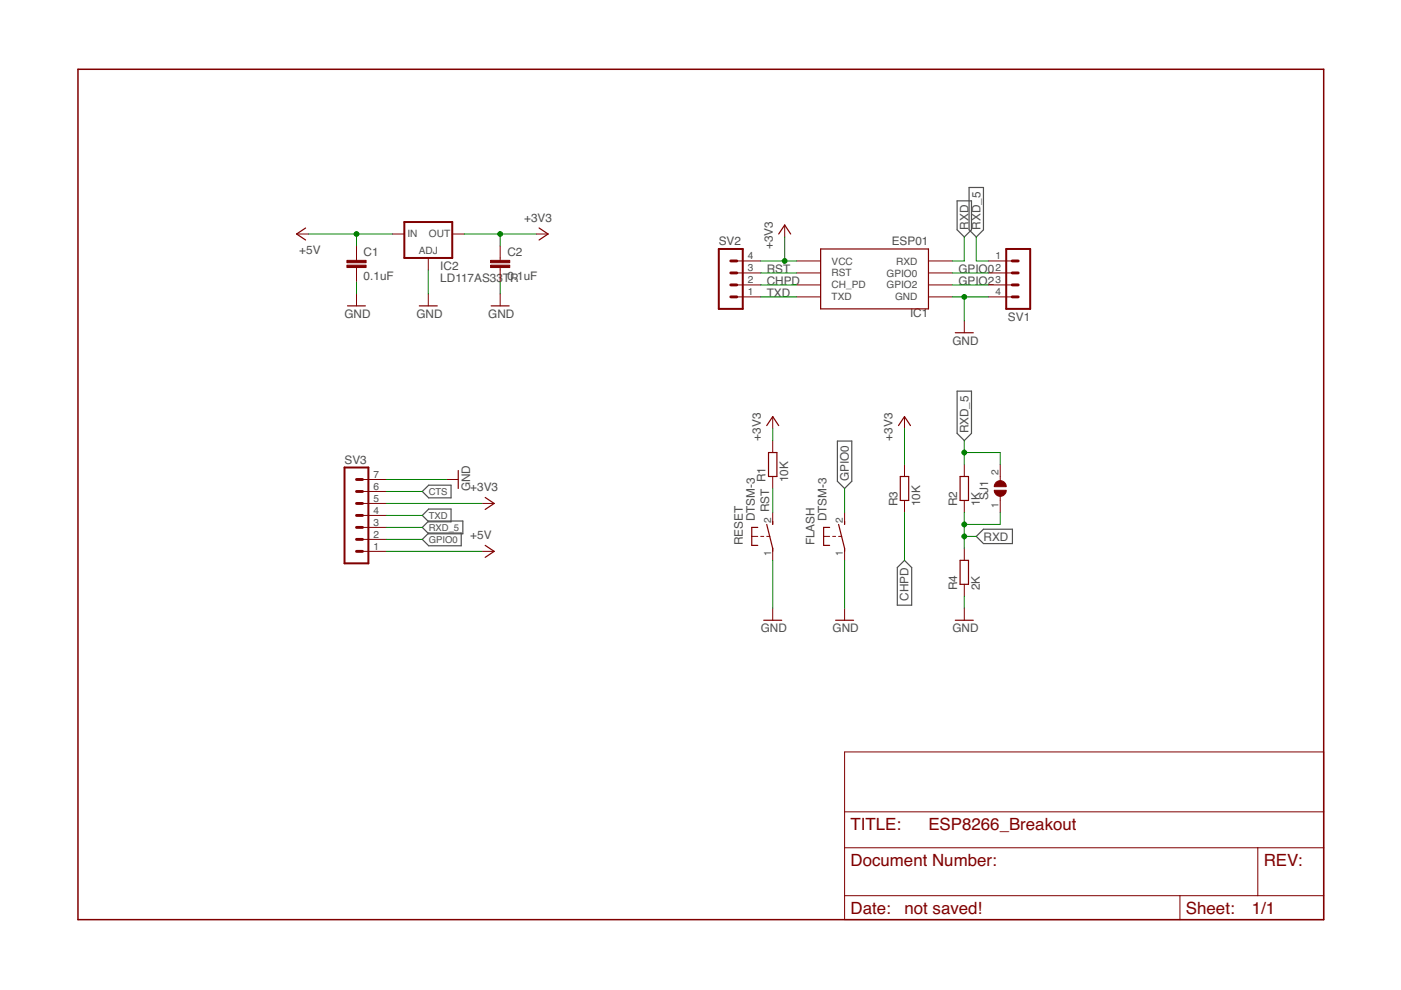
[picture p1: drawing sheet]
<svg xmlns="http://www.w3.org/2000/svg" width="297mm" height="210mm" viewBox="0 0 297 210" stroke-linecap="round" stroke-linejoin="round" font-family="sans-serif">
<path d="M205.5 39.8h3v8.9l-1.5 1.5-1.5-1.5zM202.9 42.6h3.1v6.1l-1.6 1.5-1.5-1.5zM177.5 93.5h3.1v8.5l-1.5 1.6-1.6-1.6zM202.9 82.9h3.1v9l-1.6 1.5-1.5-1.5zM89.5 114.4l1.4-1.4h6.9v2.7h-6.9zM89.5 109.3l1.4-1.4h4.7v2.7h-4.7zM89.5 104.2l1.4-1.3h4.7v2.7h-4.7zM89.5 111.8l1.4-1.3h7.2v2.7h-7.2zM191.8 118.8l1.5 1.5v8h-3.1v-8zM207 113.7l1.5-1.5h6.2v3.1h-6.2z" fill="none" stroke="#505050" stroke-width=".25"/>
<g fill="none" stroke="#800000" stroke-width=".25">
<path d="M64.8 48.3l-1.9 1.3 1.9 1.3M114.3 48.3l1.9 1.3-1.9 1.3M165.1 49.6l1.3-1.9 1.2 1.9M174 52.8h22.8v12.7h-22.8zM73.7 64.9h3.8M88.9 64.9h3.8M104.1 64.9h3.8M202.5 70.5h3.9M97.2 99.8v3.8M162.6 90.2l1.2-1.9 1.3 1.9M162.9 95.9h1.8v5.1h-1.8zM190.5 90.2l1.3-1.9 1.2 1.9"/>
<path d="M102.9 105.5l1.9 1.2-1.9 1.3M102.9 115.6l1.9 1.3-1.9 1.3M160.7 111.8h-1.3v3.8h1.3M162.6 111.2l1.2 5.1v.6M163.8 110.6v.6M175.9 111.8h-1.3v3.8h1.3M177.8 111.2l1.3 5.1v.6M179.1 110.6v.6M190.9 101h1.8v5.1h-1.8zM203.6 101h1.7v5.1h-1.7zM203.6 118.8h1.7v5.1h-1.7zM161.9 131.5h3.8"/>
<path d="M177.2 131.5h3.8M202.5 131.5h3.9"/>
</g>
<g fill="none" stroke="#800000" stroke-width=".21">
<path d="M62.9 49.6h2.5M75.6 52.2v3M75.6 56.7v3.1M83.2 49.6h2.5M90.8 54.7v2.5M95.9 49.6h2.5M106 52.2v3M106 56.7v3.1M113.7 49.6h2.5M156.2 57.9h5.1M156.2 55.3h5.1M166.4 47.7v2.5"/>
<path d="M168.9 57.9h5.1M168.9 55.3h5.1M196.8 57.9h5.1M196.8 55.3h5.1M209.5 57.9h5.1M209.5 55.3h5.1M75.6 62.3v2.6M90.8 62.3v2.6M106 62.3v2.6M156.2 62.9h5.1M156.2 60.4h5.1M168.9 62.9h5.1"/>
<path d="M168.9 60.4h5.1M196.8 62.9h5.1M196.8 60.4h5.1M204.4 68v2.5M209.5 62.9h5.1M209.5 60.4h5.1M163.8 88.3v2.6M163.8 93.4v2.5M191.8 88.3v2.6M191.8 98.5v2.5M204.4 98.5v2.5M212.1 98.5v3.4"/>
<path d="M76.9 101.7h5M76.9 106.7h5M76.9 116.9h5M76.9 114.4h5M76.9 111.8h5M76.9 109.3h5M76.9 104.2h5M94.6 101.7h2.6M102.2 106.7h2.6M102.2 116.9h2.6M159.4 113.7h1.3M161.3 113.7h.6"/>
<path d="M162.6 113.7h.6M163.8 101v2.6M163.8 108.6v2.6M163.8 116.3v2.5M174.6 113.7h1.3M176.5 113.7h.7M177.8 113.7h.6M179.1 108.6v2.6M179.1 116.3v2.5M191.8 106.1v2.5M204.4 106.1v2.5M204.4 116.3v2.5"/>
<path d="M212.1 105.2v3.4M163.8 129v2.5M179.1 129v2.5M204.4 123.9v2.5M204.4 129v2.5M179.1 159.4h101.5v35.6h-101.5zM179.1 179.7h101.5M179.1 172.1h101.5M266.7 179.7v10.2M179.1 189.9h101.5M250.2 189.9v5.1"/>
</g>
<path d="M16.5 14.7h264.1v180.3h-264.1z" fill="none" stroke="#800000" stroke-width=".32"/>
<path d="M85.7 47.1h10.2v7.6h-10.2zM152.4 52.8h5.1v12.7h-5.1zM213.3 52.8h5.1v12.7h-5.1zM73 99.1h5.1v20.3h-5.1z" fill="none" stroke="#800000" stroke-width=".42"/>
<g fill="none" stroke="#800000" stroke-width=".61">
<path d="M154.9 57.9h1.3M154.9 55.3h1.3M214.6 57.9h1.3M214.6 55.3h1.3M154.9 60.4h1.3M154.9 62.9h1.3M214.6 60.4h1.3M214.6 62.9h1.3M75.6 111.8h1.3M75.6 114.4h1.3M75.6 116.9h1.3M75.6 106.7h1.3"/>
<path d="M75.6 109.3h1.3M75.6 101.7h1.3M75.6 104.2h1.3"/>
</g>
<g fill="#800000" stroke="#800000" stroke-width=".21">
<path d="M73.6 56.2h4v.5h-4z"/>
<path d="M73.6 55.2h4v.5h-4z"/>
<path d="M104 56.2h4.1v.5h-4.1z"/>
<path d="M104 55.2h4.1v.5h-4.1z"/>
</g>
<g fill="#800000" stroke="#800000" stroke-width=".21">
<path d="M211.2 102.2a1.27 1.27 0 0 1 1.4-.2 1.27 1.27 0 0 1 .7 1.2h-2.5z" fill-rule="evenodd"/>
<path d="M210.8 103.9h2.5a1.27 1.27 0 0 1-1.2 1.3 1.27 1.27 0 0 1-1.3-1.3z" fill-rule="evenodd"/>
</g>
<g fill="none" stroke="#008000" stroke-width=".21">
<path d="M65.4 49.6h17.8M75.6 49.6v2.6M75.6 59.8v2.5M90.8 57.2v5.1M98.4 49.6h15.3M106 49.6v2.6M106 59.8v2.5M161.3 55.3h7.6M161.3 57.9h7.6M166.4 50.2v5.1M201.9 57.9h7.6M204.4 50.2v5.1h-2.5"/>
<path d="M207 50.2v5.1h2.5M161.3 62.9h7.6M161.3 60.4h7.6M201.9 62.9h7.6M201.9 60.4h7.6M204.4 62.9v5.1M163.8 90.9v2.5M191.8 90.9v7.6M204.4 93.4v5.1M204.4 95.9h7.7v2.6M81.9 101.7h12.7M81.9 106.7h20.3"/>
<path d="M81.9 116.9h20.3M81.9 114.4h7.6M81.9 109.3h7.6M81.9 111.8h7.6M81.9 104.2h7.6M163.8 103.6v5M163.8 118.8v10.2M179.1 103.6v5M179.1 118.8v10.2M191.8 108.6v10.2M204.4 108.6v7.7M204.4 113.7h2.6"/>
<path d="M212.1 108.6v2.6h-7.7M204.4 126.4v2.6"/>
</g>
<g fill="#008000" stroke="#008000" stroke-width=".21">
<circle cx="204.4" cy="62.9" r=".51"/>
<circle cx="106" cy="49.6" r=".51"/>
<circle cx="166.4" cy="55.3" r=".51"/>
<circle cx="75.6" cy="49.6" r=".51"/>
<circle cx="204.4" cy="113.7" r=".51"/>
<circle cx="204.4" cy="111.2" r=".51"/>
<circle cx="204.4" cy="95.9" r=".51"/>
</g>
<g font-size="3.6" fill="#800000">
<text x="180.3" y="175.9">TITLE:</text>
<text x="196.8" y="175.9">ESP8266_Breakout</text>
<text x="180.3" y="183.6">Document Number:</text>
<text x="267.9" y="183.6">REV:</text>
<text x="180.3" y="193.7">Date:</text>
<text x="191.8" y="193.7">not saved!</text>
<text x="251.4" y="193.7">Sheet:</text>
<text x="265.4" y="193.7">1/1</text>
</g>
<g font-size="2.5" fill="#505050">
<text x="111.1" y="47.1">+3V3</text>
<text x="63.4" y="53.9">+5V</text>
<text x="152.4" y="52">SV2</text>
<text x="163.8" y="52.8" transform="rotate(-90 163.8 52.8)">+3V3</text>
<text x="189.1" y="52">ESP01</text>
<text x="205.3" y="48.7" transform="rotate(-90 205.3 48.7)">RXD</text>
<text x="207.9" y="48.7" transform="rotate(-90 207.9 48.7)">RXD_5</text>
<text x="77.1" y="59.4">0.1uF</text>
<text x="77.1" y="54.3">C1</text>
<text x="93.4" y="59.8">LD117AS33</text>
<text x="93.4" y="57.2">IC2</text>
<text x="106.6" y="59.8">T0R.1uF</text>
<text x="107.6" y="54.3">C2</text>
<text x="162.6" y="57.9">RST</text>
<text x="203.2" y="57.9">GPIO0</text>
<text x="162.6" y="62.9">TXD</text>
<text x="162.6" y="60.4">CHPD</text>
<text x="203.2" y="60.4">GPIO2</text>
<text x="73" y="67.4">GND</text>
<text x="88.3" y="67.4">GND</text>
<text x="103.5" y="67.4">GND</text>
<text x="192.9" y="67.3">IC1</text>
<text x="213.7" y="68">SV1</text>
<text x="201.9" y="73.1">GND</text>
<text x="161.3" y="93.4" transform="rotate(-90 161.3 93.4)">+3V3</text>
<text x="189.2" y="93.4" transform="rotate(-90 189.2 93.4)">+3V3</text>
<text x="205.3" y="91.9" transform="rotate(-90 205.3 91.9)">RXD_5</text>
<text x="73" y="98.4">SV3</text>
<text x="99.7" y="104.2" transform="rotate(-90 99.7 104.2)">GND</text>
<text x="99.7" y="104.2">+3V3</text>
<text x="162.3" y="102.3" transform="rotate(-90 162.3 102.3)">R1</text>
<text x="167.1" y="102.3" transform="rotate(-90 167.1 102.3)">10K</text>
<text x="180" y="102" transform="rotate(-90 180 102)">GPIO0</text>
<text x="190.3" y="107.4" transform="rotate(-90 190.3 107.4)">R3</text>
<text x="195.1" y="107.4" transform="rotate(-90 195.1 107.4)">10K</text>
<text x="203" y="107.4" transform="rotate(-90 203 107.4)">R2</text>
<text x="207.8" y="107.4" transform="rotate(-90 207.8 107.4)">1K</text>
<text x="209.5" y="106.1" transform="rotate(-90 209.5 106.1)">SJ1</text>
<text x="160" y="110.6" transform="rotate(-90 160 110.6)">DTSM-3</text>
<text x="163.1" y="108.6" transform="rotate(-90 163.1 108.6)">RST</text>
<text x="175.3" y="110.6" transform="rotate(-90 175.3 110.6)">DTSM-3</text>
<text x="99.7" y="114.4">+5V</text>
<text x="157.5" y="115.6" transform="rotate(-90 157.5 115.6)">RESET</text>
<text x="172.7" y="115.6" transform="rotate(-90 172.7 115.6)">FLASH</text>
<text x="208.5" y="114.6">RXD</text>
<text x="203" y="125.2" transform="rotate(-90 203 125.2)">R4</text>
<text x="207.8" y="125.2" transform="rotate(-90 207.8 125.2)">2K</text>
<text x="192.6" y="127.4" transform="rotate(-90 192.6 127.4)">CHPD</text>
<text x="161.3" y="134">GND</text>
<text x="176.5" y="134">GND</text>
<text x="201.9" y="134">GND</text>
</g>
<g font-size="2.1" fill="#505050">
<text x="86.4" y="50.2">IN</text>
<text x="88.8" y="53.9">ADJ</text>
<text x="90.9" y="50.2">OUT</text>
<text x="158.5" y="57.5">3</text>
<text x="158.5" y="55">4</text>
<text x="176.3" y="58.6">RST</text>
<text x="176.3" y="56.1">VCC</text>
<text x="188" y="58.6">GPIO0</text>
<text x="190" y="56.1">RXD</text>
<text x="211.1" y="55">1</text>
<text x="211.1" y="57.5">2</text>
<text x="158.5" y="62.6">1</text>
<text x="158.5" y="60">2</text>
<text x="176.3" y="63.7">TXD</text>
<text x="176.3" y="61.2">CH_PD</text>
<text x="188" y="61.2">GPIO2</text>
<text x="189.8" y="63.7">GND</text>
<text x="211.1" y="60">3</text>
<text x="211.1" y="62.6">4</text>
<text x="79.2" y="101.3">7</text>
<text x="211.7" y="100.7" transform="rotate(-90 211.7 100.7)">2</text>
<text x="79.2" y="106.4">5</text>
<text x="79.2" y="103.8">6</text>
<text x="211.7" y="107.7" transform="rotate(-90 211.7 107.7)">1</text>
<text x="79.2" y="111.5">3</text>
<text x="79.2" y="108.9">4</text>
<text x="163.5" y="110.8" transform="rotate(-90 163.5 110.8)">2</text>
<text x="178.7" y="110.8" transform="rotate(-90 178.7 110.8)">2</text>
<text x="79.2" y="116.5">1</text>
<text x="79.2" y="114">2</text>
<text x="163.5" y="117.8" transform="rotate(-90 163.5 117.8)">1</text>
<text x="178.7" y="117.8" transform="rotate(-90 178.7 117.8)">1</text>
</g>
<g font-size="2" fill="#505050">
<text x="90.9" y="104.9">CTS</text>
<text x="90.9" y="110">TXD</text>
<text x="90.9" y="112.5">RXD_5</text>
<text x="90.9" y="115.1">GPIO0</text>
</g>
</svg>
